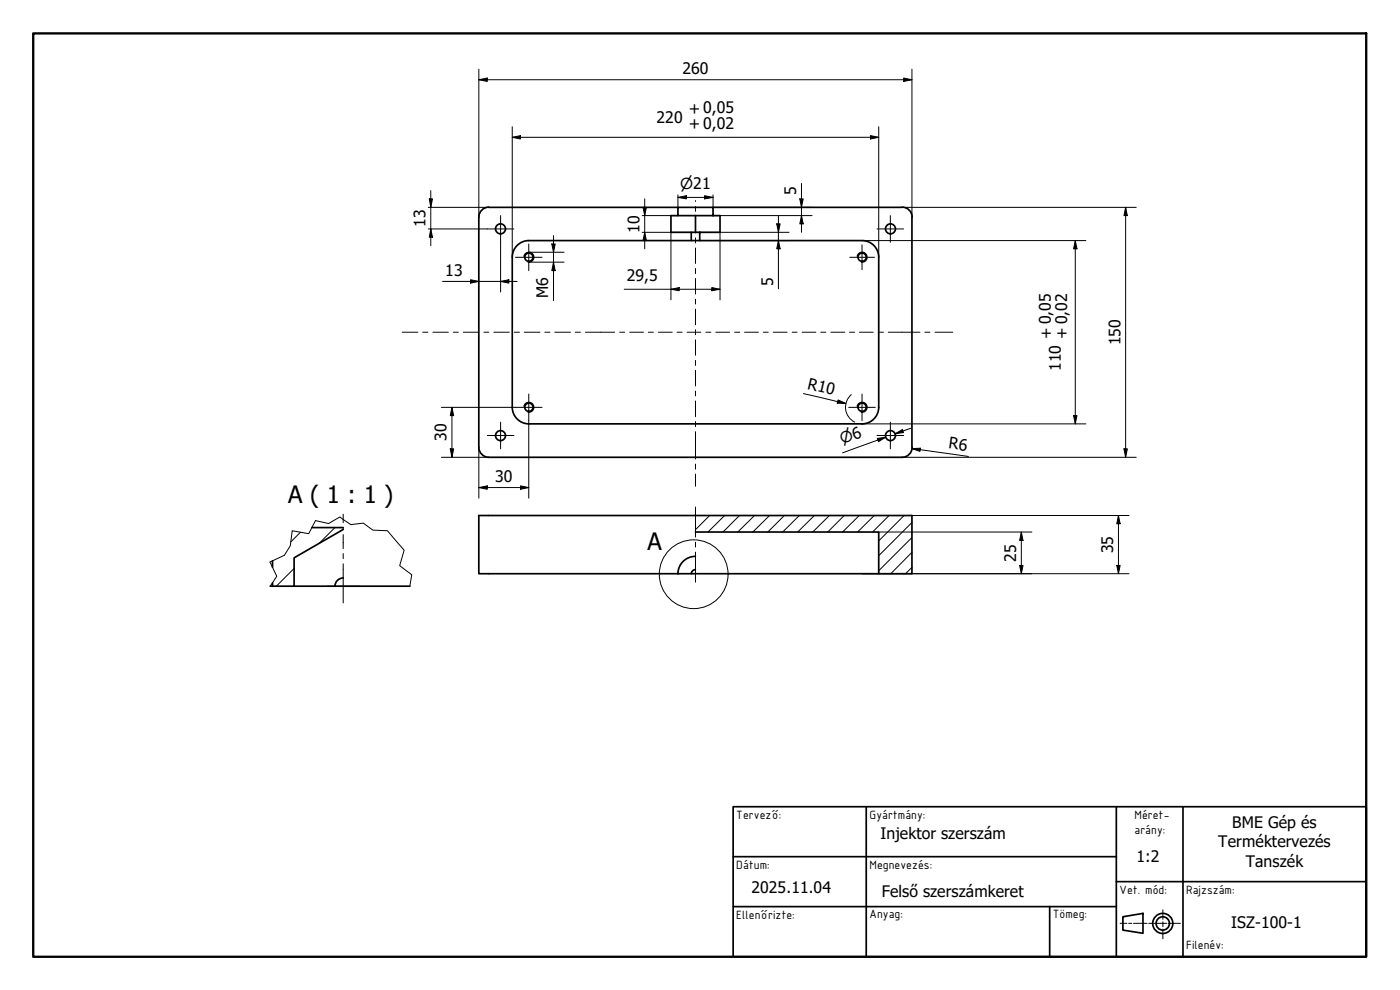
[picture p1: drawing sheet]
<svg xmlns="http://www.w3.org/2000/svg" width="420mm" height="297mm" viewBox="0 0 420 297" stroke-linecap="round" stroke-linejoin="round" font-family="sans-serif">
<!-- layer: Hatch (ISO) -->
<g fill="none" stroke="#000" stroke-width=".3">
<path d="M90.2 159.7l-3 2.9M100.5 158.3l-4.7 4.7M213 154.7l-4.3 4.2M217.5 154.7l-5 4.9M221.9 154.7l-4.9 4.9M226.4 154.7l-5 4.9M230.9 154.7l-5 4.9M235.4 154.7l-5 4.9M239.9 154.7l-5 4.9M244.4 154.7l-5 4.9M248.9 154.7l-5 4.9M253.4 154.7l-5 4.9"/>
<path d="M257.9 154.7l-5 4.9M262.4 154.7l-5 4.9M266.8 154.7l-4.9 4.9M271.3 154.7l-7.6 7.6M273.7 156.8l-10 9.9M88.3 170.5l-5.4 5.4M273.7 170.2l-1.9 1.9M273.7 165.7l-6.4 6.4M273.7 161.3l-10 9.9"/>
</g>
<!-- layer: Visible (ISO) -->
<g fill="none" stroke="#000" stroke-width=".51">
<path d="M146.7 62.2h56.8M146.7 62.2a3 3 0 0 0-3 3v69M203.5 62.2h10.5v2.5h-10.5zM203.5 64.7h-2.1v5h6.1M207.5 72.2h-48.8a5 5 0 0 0-5 5v45a5 5 0 0 0 5 5h100a5 5 0 0 0 5-5v-45a5 5 0 0 0-5-5h-48.7M208.7 64.7v5M214 64.7h2.1v5h-8.6v2.5h2.5v-2.5M214 62.2h56.7M270.7 62.2a3 3 0 0 1 3 3M273.7 65.2v69M143.7 134.2a3 3 0 0 0 3 3h124a3 3 0 0 0 3-3M93.6 158.3h9.4"/>
<path d="M103 158.9l-14.7 8.5v8.5h-6.5M208.7 159.6h55v12.5h10v-17.4h-130v17.4h120M81.1 175.9h.7M81.8 168.3v1.9M81.8 174.9v1M88.3 175.9h34.7M103 173.4a2.51 2.51 0 0 0-2.5 2.5M208.7 166.9a5.2 5.2 0 0 0-5.2 5.3M208.7 170.9a1.24 1.24 0 0 0-1.2 1.3"/>
<circle cx="150.2" cy="68.7" r="1.49"/>
<circle cx="158.7" cy="77.2" r="1.24"/>
<circle cx="258.7" cy="77.2" r="1.24"/>
<circle cx="267.2" cy="68.7" r="1.49"/>
<circle cx="150.2" cy="130.7" r="1.49"/>
<circle cx="158.7" cy="122.2" r="1.24"/>
<circle cx="258.7" cy="122.2" r="1.24"/>
<circle cx="267.2" cy="130.7" r="1.49"/>
</g>
<!-- layer: Visible Narrow (ISO) -->
<path d="M157.2 76.9a1.49 1.49 0 0 1 1.8-1.2 1.49 1.49 0 0 1 1.2 1.7 1.49 1.49 0 0 1-1.7 1.2M257.3 76.9a1.49 1.49 0 0 1 1.7-1.2 1.49 1.49 0 0 1 1.2 1.7 1.49 1.49 0 0 1-1.7 1.2M157.2 121.9a1.49 1.49 0 0 1 1.8-1.2 1.49 1.49 0 0 1 1.2 1.8 1.49 1.49 0 0 1-1.7 1.2M257.3 121.9a1.49 1.49 0 0 1 1.7-1.2 1.49 1.49 0 0 1 1.2 1.8 1.49 1.49 0 0 1-1.7 1.2" fill="none" stroke="#000" stroke-width=".38"/>
<!-- layer: Break Line (ISO) -->
<path d="M81.1 175.9l2-3-2.1-4.3 4.3-2 1.8-2.8 .6-4.6 4.9 .9 2.1-3.9 3.9 .9 3.4-2 3.3 2.3 3.7-.4 2.9 2.1 4.4 .1 5 5.9-1.3 4.6 3.6 2.8-.6 3.4" fill="none" stroke="#000" stroke-width=".3"/>
<!-- layer: Detail Boundary (ISO) -->
<circle cx="208.2" cy="172.3" r="10.3" fill="none" stroke="#000" stroke-width=".3"/>
<!-- layer: Border (ISO) -->
<path d="M10 10h400v277.1h-400z" fill="none" stroke="#000" stroke-width=".7"/>
<!-- layer: Title (ANSI) -->
<g fill="none" stroke="#000" stroke-width=".51">
<path d="M337 275.1l6-1v5.9l-6-.9z"/>
<circle cx="349" cy="277.1" r="3"/>
<circle cx="349" cy="277.1" r="2"/>
</g>
<path d="M336.2 277h2M338.7 277h1M340.2 277h4M344.7 277h1M346.2 277h4M349 273v2.8M349 276.6v1.5M349 278.8v2.9M350.7 277h1M352.2 277h2.1" fill="none" stroke="#000" stroke-width=".3"/>
<!-- layer: Title (ISO) -->
<path d="M220 242h190v45.1h-190zM220 257h115M260 242v45.1M335 242v45.1M355 242v45.1M220 272h115M315 272v15.1M335 264.5h75" fill="none" stroke="#000" stroke-width=".51"/>
<!-- layer: Dimension (ISO) -->
<g fill="none" stroke="#000" stroke-width=".3">
<path d="M143.7 23.9l2.5-.5v1zM143.7 23.9h130M143.7 20.8v44.4M153.7 38v30.6M263.7 38v30.6M271.2 23.4l2.5 .5-2.5 .5zM273.7 20.8v44.4M128.8 59.7h1l-.5 2.5zM129.3 57.2v16.5M153.7 41.2l2.5-.5v1zM153.7 41.2h110M193.5 59.7v15"/>
<path d="M203.5 59.2l2.5-.5v1zM203.5 59.2h10.5M203.5 58.5v3.7M211.5 58.7l2.5 .5-2.5 .5zM214 58.5v3.7h29.7M240 59.7h1l-.5 2.5zM240.5 55v14.7M261.2 40.7l2.5 .5-2.5 .5zM128.5 62.2h18.2M128.5 68.7h17.7M129.3 68.7l.5 2.5h-1zM150.2 72.7v14.9"/>
<path d="M153.7 68.8v8.4M158.8 75.7h10.5M158.8 78.7h10.5M165.6 73.2h1l-.5 2.5zM166.1 78.7l.5 2.5h-1zM166.1 70.7v19.5M192.7 69.7h15.9M192.7 64.7h10.8M193 62.2h1l-.5 2.5zM193.5 69.7l.5 2.5h-1zM201.4 69.7v20.3M208.8 69.7h28"/>
<path d="M210 72.2h26.8M214 64.7h29.7M216.1 69.7v20.3M233.1 67.2h1l-.5 2.5zM233.6 72.2l.5 2.5h-1zM233.6 64.7v22M240.5 64.7l.5 2.5h-1zM258.7 72.2h8.4M263.7 68.8v8.4M267.3 72.2h58.6M270.7 62.2h70.3M322.7 72.2l.5 2.5h-1z"/>
<path d="M322.7 72.2v55M337.8 62.2l.5 2.5h-1zM337.8 62.2v75M132.8 84.4h22.4M141.2 83.9l2.5 .5-2.5 .5zM150.2 84.4l2.5-.5v1zM187.3 86.8h28.8M201.4 86.8l2.4-.5v.9zM213.6 86.3l2.5 .5-2.5 .4zM241.1 118.1l12.8 3M255.5 118.4a5 5 0 0 0 1 8.3M132.5 137.2h14.2"/>
<path d="M132.5 122.2h22.2M135.1 134.7h1l-.5 2.5zM135.6 122.2l.5 2.5h-1zM135.6 122.2v15M143.7 134.2v15.3M158.7 126.2v23.3M251.5 120l2.4 1.1-2.6-.1zM258.3 127.2h8.8M263.3 131.6l2.5-.4-2.1 1.3zM263.5 132.1l2.3-.9-12.9 4.7M267.3 127.2h58.6M268.6 130.2l2.2-1.3 .3 .9z"/>
<path d="M270.7 137.2h70.3M273.3 128.5l-4.7 1.7M273.7 134.6l2.5-.1-.1 .9zM273.7 134.6l16.9 2.4M322.2 124.7h1l-.5 2.5zM337.3 134.7h1l-.5 2.5zM143.7 146.3l2.5-.5v1zM143.7 146.3h15M156.2 145.8l2.5 .5-2.5 .5zM263.7 159.6h46M273.7 154.7h65.1M306.5 159.6l.5 2.6h-1z"/>
<path d="M306.5 159.6v12.5M335.7 154.7l.5 2.4h-1zM335.7 154.7v17.4M258.7 172.1h80.1M306 169.7h1l-.5 2.4zM335.2 169.7h1l-.5 2.4z"/>
</g>
<g fill="#000">
<path d="M143.7 23.9l2.5-.5v1zM271.2 23.4l2.5 .5-2.5 .5zM128.8 59.7h1l-.5 2.5zM153.7 41.2l2.5-.5v1zM203.5 59.2l2.5-.5v1zM211.5 58.7l2.5 .5-2.5 .5zM240 59.7h1l-.5 2.5zM261.2 40.7l2.5 .5-2.5 .5zM129.3 68.7l.5 2.5h-1zM165.6 73.2h1l-.5 2.5zM193 62.2h1l-.5 2.5zM193.5 69.7l.5 2.5h-1z"/>
<path d="M233.1 67.2h1l-.5 2.5zM233.6 72.2l.5 2.5h-1zM240.5 64.7l.5 2.5h-1zM322.7 72.2l.5 2.5h-1zM337.8 62.2l.5 2.5h-1zM141.2 83.9l2.5 .5-2.5 .5zM150.2 84.4l2.5-.5v1zM166.1 78.7l.5 2.5h-1zM201.4 86.8l2.4-.5v.9zM213.6 86.3l2.5 .5-2.5 .4zM135.1 134.7h1l-.5 2.5zM135.6 122.2l.5 2.5h-1z"/>
<path d="M251.5 120l2.4 1.1-2.6-.1zM263.3 131.6l2.5-.4-2.1 1.3zM268.6 130.2l2.2-1.3 .3 .9zM273.7 134.6l2.5-.1-.1 .9zM322.2 124.7h1l-.5 2.5zM337.3 134.7h1l-.5 2.5zM143.7 146.3l2.5-.5v1zM156.2 145.8l2.5 .5-2.5 .5zM335.7 154.7l.5 2.4h-1zM306 169.7h1l-.5 2.4zM306.5 159.6l.5 2.6h-1zM335.2 169.7h1l-.5 2.4z"/>
</g>
<!-- layer: Centerline (ISO) -->
<g fill="none" stroke="#000" stroke-width=".3">
<path d="M208.7 60.2v.2M208.7 62v1.4M208.7 64.9v5M208.7 71.4v1.5M208.7 74.4v4.6M120.7 99.7h4.7M126.9 99.7h1.5M129.9 99.7h4.7M136.1 99.7h1.4M139.1 99.7h4.6M145.2 99.7h1.5M148.2 99.7h4.6"/>
<path d="M154.4 99.7h1.5M157.4 99.7h4.7M163.5 99.7h1.5M166.5 99.7h4.7M172.7 99.7h1.5M175.7 99.7h8.8M186 99.7h1.5M189 99.7h4.1M194.6 99.7h1.5M197.6 99.7h4.1M203.2 99.7h1.5M206.2 99.7h4.1"/>
<path d="M208.7 80.6v1.5M208.7 83.6v4.7M208.7 89.8v1.4M208.7 92.8v4.7M208.7 98.9v1.5M211.8 99.7h1.6M214.8 99.7h4.1M220.5 99.7h1.5M223.5 99.7h4.1M229.1 99.7h1.5M232.1 99.7h4.1M237.7 99.7h1.5"/>
<path d="M240.7 99.7h4.2M246.3 99.7h1.5M249.4 99.7h4.1M255 99.7h1.5M257.9 99.7h4.2M263.6 99.7h1.5M266.6 99.7h9.5M277.6 99.7h1.5M280.6 99.7h5.3M208.7 102v4.6M208.7 108.1v1.6M208.7 111.1v4.7"/>
<path d="M208.7 117.3v1.5M208.7 120.3v4.7M208.7 126.5v1.5M208.7 129.5v8.2M208.7 139.2v1.6M103 154.3v2.5M103 158.3v.6M208.7 142.2v3.7M208.7 152.1v9M103 160.4v4.2M103 166.1v1.5M103 169.1v11.8"/>
<path d="M208.7 162.7v1.4M208.7 165.7v9"/>
</g>
<!-- layer: Center Mark (ISO) -->
<g fill="none" stroke="#000" stroke-width=".3">
<path d="M146.2 68.7h8M150.2 64.7v8M154.7 77.2h8M158.7 73.2v8M255 77.2h7.4M258.7 73.5v7.4M263.2 68.7h8M267.2 64.7v8M158.7 118.2v8M258.7 118.2v8M146.2 130.7h8M150.2 126.7v8"/>
<path d="M154.7 122.2h8M254.7 122.2h8M263.2 130.7h8M267.2 126.7v8M98 175.9h10"/>
</g>
<g font-size="7.2">
<text x="86.5" y="151.1">A ( 1 : 1 )</text>
<text x="194.3" y="165.1">A</text>
</g>
<g font-size="4.8">
<text x="204.8" y="22.3">260</text>
<text x="206.7" y="34.1">+ 0,05</text>
<text x="197" y="36.8">220</text>
<text x="206.7" y="38.8">+ 0,02</text>
<text x="239" y="58.5" transform="rotate(-90 239 58.5)">5</text>
<text x="127.7" y="68.1" transform="rotate(-90 127.7 68.1)">13</text>
<text x="191.9" y="69.8" transform="rotate(-90 191.9 69.8)">10</text>
<text x="133.6" y="82.9">13</text>
<text x="164.5" y="89.5" transform="rotate(-90 164.5 89.5)">M6</text>
<text x="188.1" y="84.4">29,5</text>
<text x="232" y="85.9" transform="rotate(-90 232 85.9)">5</text>
<text x="315.6" y="101.7" transform="rotate(-90 315.6 101.7)">+ 0,05</text>
<text x="320.3" y="101.7" transform="rotate(-90 320.3 101.7)">+ 0,02</text>
<text x="336.2" y="103.6" transform="rotate(-90 336.2 103.6)">150</text>
<text x="318.3" y="111.4" transform="rotate(-90 318.3 111.4)">110</text>
<text x="242.2" y="116.7" transform="rotate(13 242.2 116.7)">R10</text>
<text x="134" y="132.3" transform="rotate(-90 134 132.3)">30</text>
<text x="284.5" y="134.5" transform="rotate(8 284.5 134.5)">R6</text>
<text x="148.6" y="144.7">30</text>
<text x="334.1" y="166" transform="rotate(-90 334.1 166)">35</text>
<text x="304.9" y="168.5" transform="rotate(-90 304.9 168.5)">25</text>
<text x="264.2" y="251.8">Injektor szerszám</text>
<text x="369.8" y="248.5">BME Gép és</text>
<text x="365.6" y="254.2">Terméktervezés</text>
<text x="341.1" y="258.7">1:2</text>
<text x="373.9" y="260">Tanszék</text>
<text x="225.5" y="267.8">2025.11.04</text>
<text x="264.6" y="269.1">Felső szerszámkeret</text>
<text x="369.5" y="278.5">ISZ-100-1</text>
</g>
<g font-size="4.6">
<text x="204.2" y="56.8">⌀21</text>
<text x="252.7" y="133.3" transform="rotate(-20 252.7 133.3)">⌀6</text>
</g>
<g font-size="3.9">
<text x="221" y="245.8">Tervező:</text>
<text x="261" y="245.8">Gyártmány:</text>
<text x="340.5" y="245.8">Méret-</text>
<text x="340.5" y="250.2">arány:</text>
<text x="221" y="260.8">Dátum:</text>
<text x="261" y="260.8">Megnevezés:</text>
<text x="336" y="268.3">Vet. mód:</text>
<text x="356" y="268.3">Rajzszám:</text>
<text x="221" y="275.8">Ellenőrizte:</text>
<text x="261" y="275.5">Anyag:</text>
<text x="316" y="275.5">Tömeg:</text>
<text x="356" y="284.8">Filenév:</text>
</g>
</svg>
